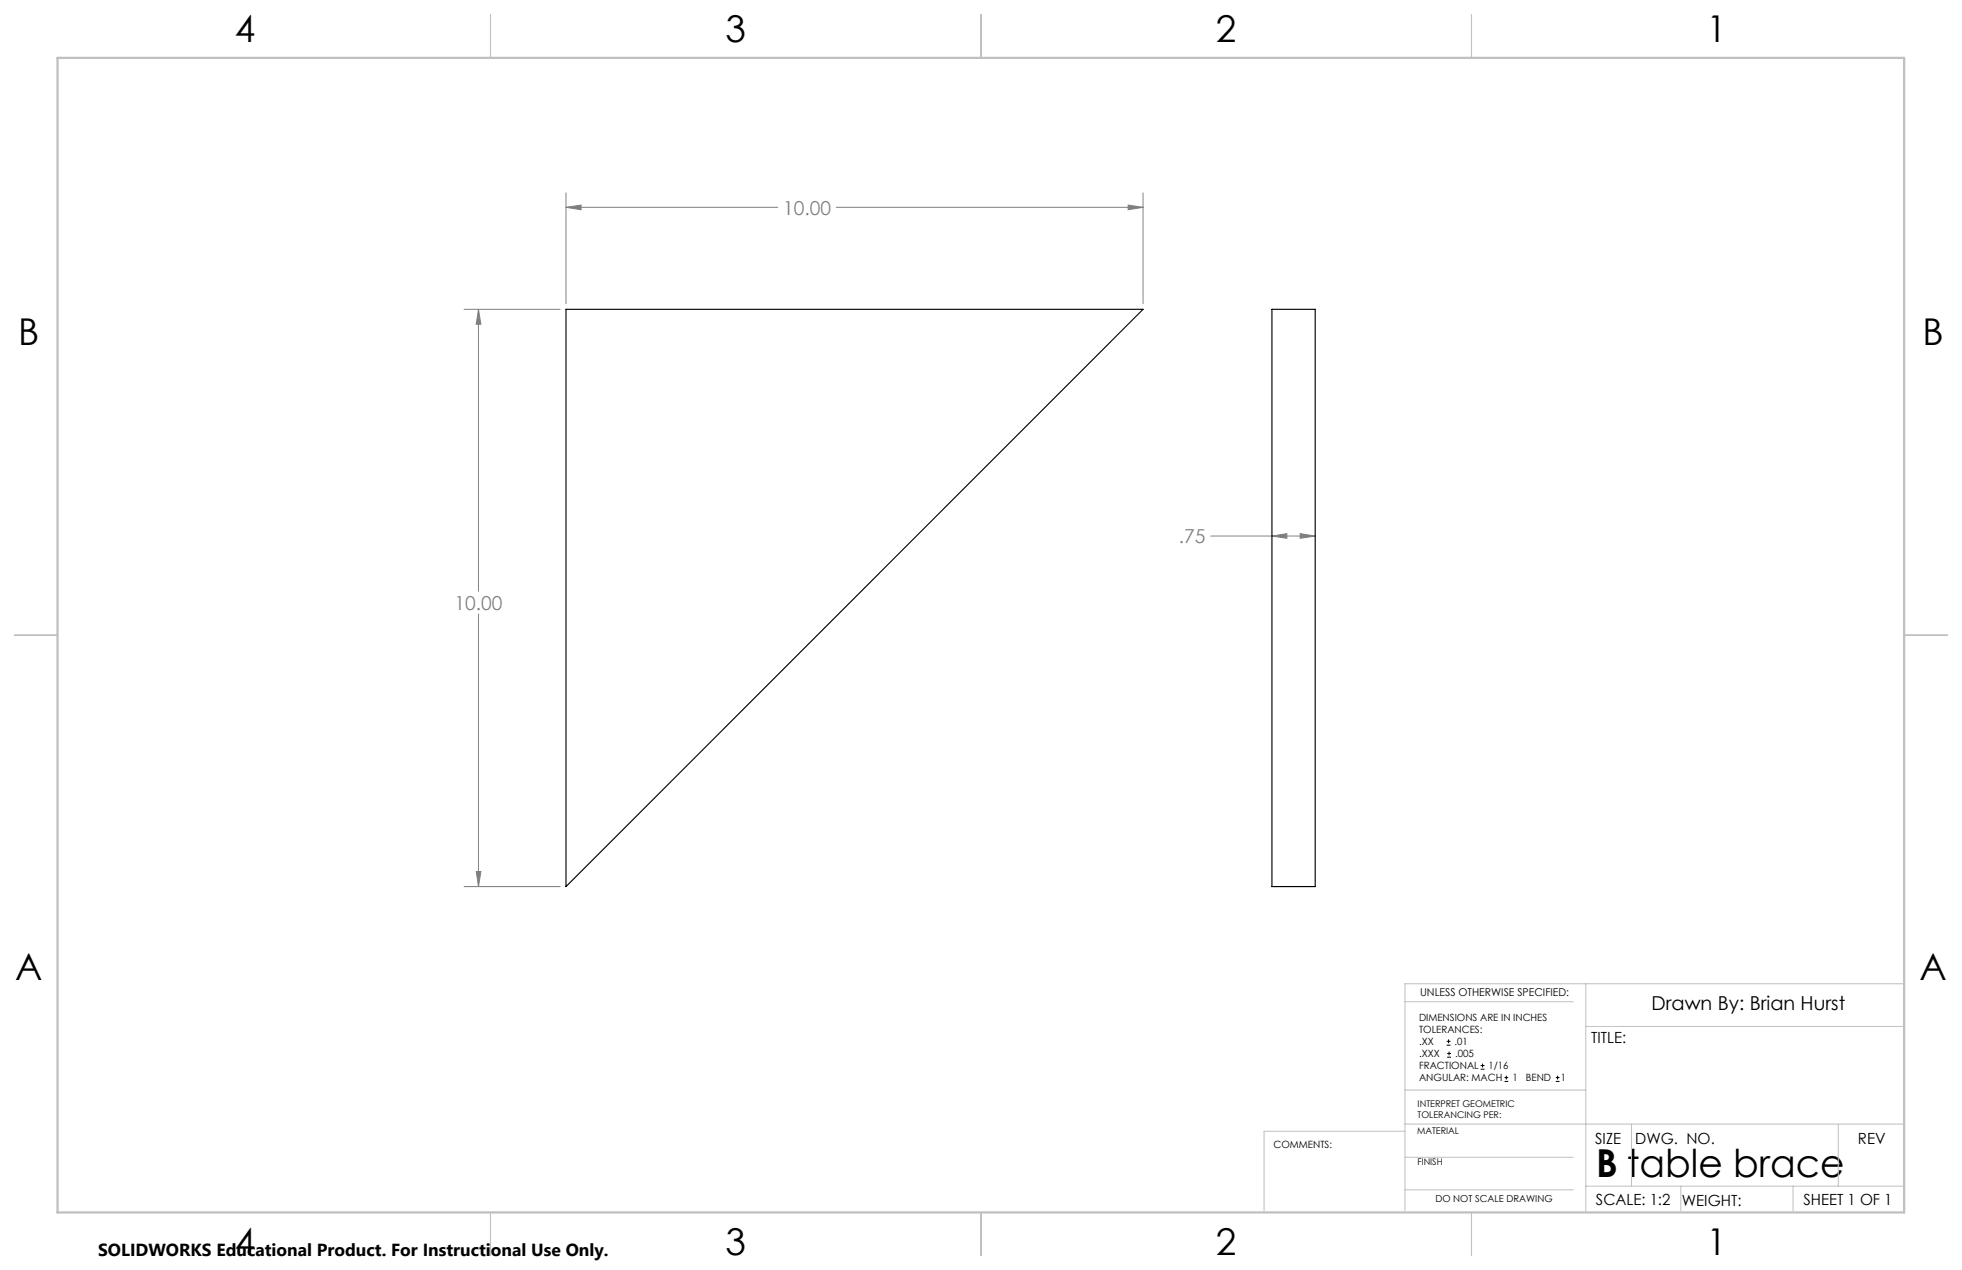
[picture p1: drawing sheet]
<svg xmlns="http://www.w3.org/2000/svg" width="432mm" height="279mm" viewBox="0 0 432 279" stroke-linecap="round" stroke-linejoin="round" font-family="sans-serif">
<g fill="none" stroke="#000" stroke-width=".22">
<path d="M318.4 229.9h.8M318.4 229.1h.8M318.5 232.6h.8M318.5 231.8h.8M318.8 228.7v.8M318.9 231.4v.8M325.9 235.2h.8M325.9 234.4h.8M326.3 234v.8M331.1 237.9h.8M331.1 237.1h.8M331.5 236.6v.9"/>
<path d="M342.4 237.9h.8M342.4 237.1h.8M342.8 236.6v.9"/>
</g>
<g fill="none" stroke="#808080" stroke-width=".22">
<path d="M124.6 45.6l3.3-.5v1zM124.6 42.4v24.4M124.6 45.6h46.6M184 45.6h67.6M248.3 45.1l3.3 .5-3.3 .5zM251.6 42.4v24.4M102.1 68.1h21.2M105.3 68.1l.5 3.2h-1zM105.3 68.1v62M266.5 117.9h23M279.9 117.9l3.3-.5v1zM286.1 117.4l3.4 .5-3.4 .5z"/>
<path d="M105.3 135.1v60M102.1 195.1h21.2M104.8 191.7h1l-.5 3.4z"/>
</g>
<g fill="none" stroke="#c0c0c0" stroke-width=".22">
<path d="M349 216.4v50M419.1 216.4h-109.9v50M309.2 220.4h37.1M309.2 239.8h39.8M349 225.8h70.1M309.2 248.9h-31v17.5M309.2 247.3h109.9M309.2 254.6h37.1M359.1 247.3v13.6M404.6 247.3v13.6M309.2 261.8h37.1M349 260.9h70.1"/>
<path d="M369.9 260.9v5.5M394.6 260.9v5.5"/>
</g>
<path d="M108 3.2v9.5M215.9 3.2v9.5M323.8 3.2v9.5M3.1 139.7h9.6M419.1 139.7h9.5M108 266.7v9.6M215.9 266.7v9.6M323.8 266.7v9.6" fill="none" stroke="#c0c0c0" stroke-width=".25"/>
<path d="M12.7 12.7h406.4v254h-406.4z" fill="none" stroke="#c0c0c0" stroke-width=".5"/>
<path d="M248.3 45.1l3.3 .5-3.3 .5zM124.6 45.6l3.3-.5v1zM105.3 68.1l.5 3.2h-1zM104.8 191.7h1l-.5 3.4zM279.9 117.9l3.3-.5v1zM286.1 117.4l3.4 .5-3.4 .5z" fill="#808080"/>
<path d="M124.6 68.1h127l-127 127zM279.9 68.1h9.6v127h-9.6z" fill="none" stroke="#000" stroke-width=".25"/>
<text font-size="8.5" x="351.3" y="259">B table brace</text>
<g font-size="8.1">
<text x="51.7" y="9.3">4</text>
<text x="159.7" y="9.3">3</text>
<text x="267.6" y="9.3">2</text>
<text x="375.6" y="9.3">1</text>
<text x="4" y="76">B</text>
<text x="423.1" y="76">B</text>
<text x="3.3" y="215.7">A</text>
<text x="422.4" y="215.7">A</text>
<text x="51.7" y="276">4</text>
<text x="159.7" y="276">3</text>
<text x="267.6" y="276">2</text>
<text x="375.6" y="276">1</text>
</g>
<g font-size="4.2" fill="#808080">
<text x="172.3" y="47.2">10.00</text>
<text x="259.4" y="119.5">.75</text>
<text x="100.1" y="134.2">10.00</text>
</g>
<text font-size="4.2" x="363.4" y="222.3">Drawn By: Brian Hurst</text>
<text font-size="3.8" x="21.6" y="276.3">SOLIDWORKS Educational Product. For Instructional Use Only.</text>
<g font-size="3.4">
<text x="350.2" y="229.5">TITLE:</text>
<text x="351.1" y="251.6">SIZE</text>
<text x="359.9" y="251.6">DWG. NO.</text>
<text x="408.9" y="251.7">REV</text>
<text x="351.2" y="265.2">SCALE: 1:2</text>
<text x="370.1" y="265.3">WEIGHT:</text>
<text x="396.9" y="265.2">SHEET 1 OF 1</text>
</g>
<text font-size="2.4" x="312.5" y="219">UNLESS OTHERWISE SPECIFIED:</text>
<g font-size="2.2">
<text x="312.3" y="224.6">DIMENSIONS ARE IN INCHES</text>
<text x="312.3" y="227.3">TOLERANCES:</text>
<text x="312.3" y="229.9">.XX</text>
<text x="312.3" y="232.6">.XXX</text>
<text x="320.1" y="229.9">.01</text>
<text x="320.2" y="232.6">.005</text>
<text x="312.3" y="235.2">FRACTIONAL</text>
<text x="312.3" y="237.9">ANGULAR: MACH</text>
<text x="327.6" y="235.2">1/16</text>
<text x="332.8" y="237.9">1</text>
<text x="335.8" y="237.9">BEND</text>
<text x="343.5" y="237.9">1</text>
<text x="280.3" y="252.6">COMMENTS:</text>
</g>
<text font-size="2.1" x="315.9" y="264.5">DO NOT SCALE DRAWING</text>
<g font-size="2">
<text x="312" y="243.5">INTERPRET GEOMETRIC</text>
<text x="312" y="246">TOLERANCING PER:</text>
<text x="311.9" y="249.5">MATERIAL</text>
<text x="311.9" y="256.3">FINISH</text>
</g>
</svg>
